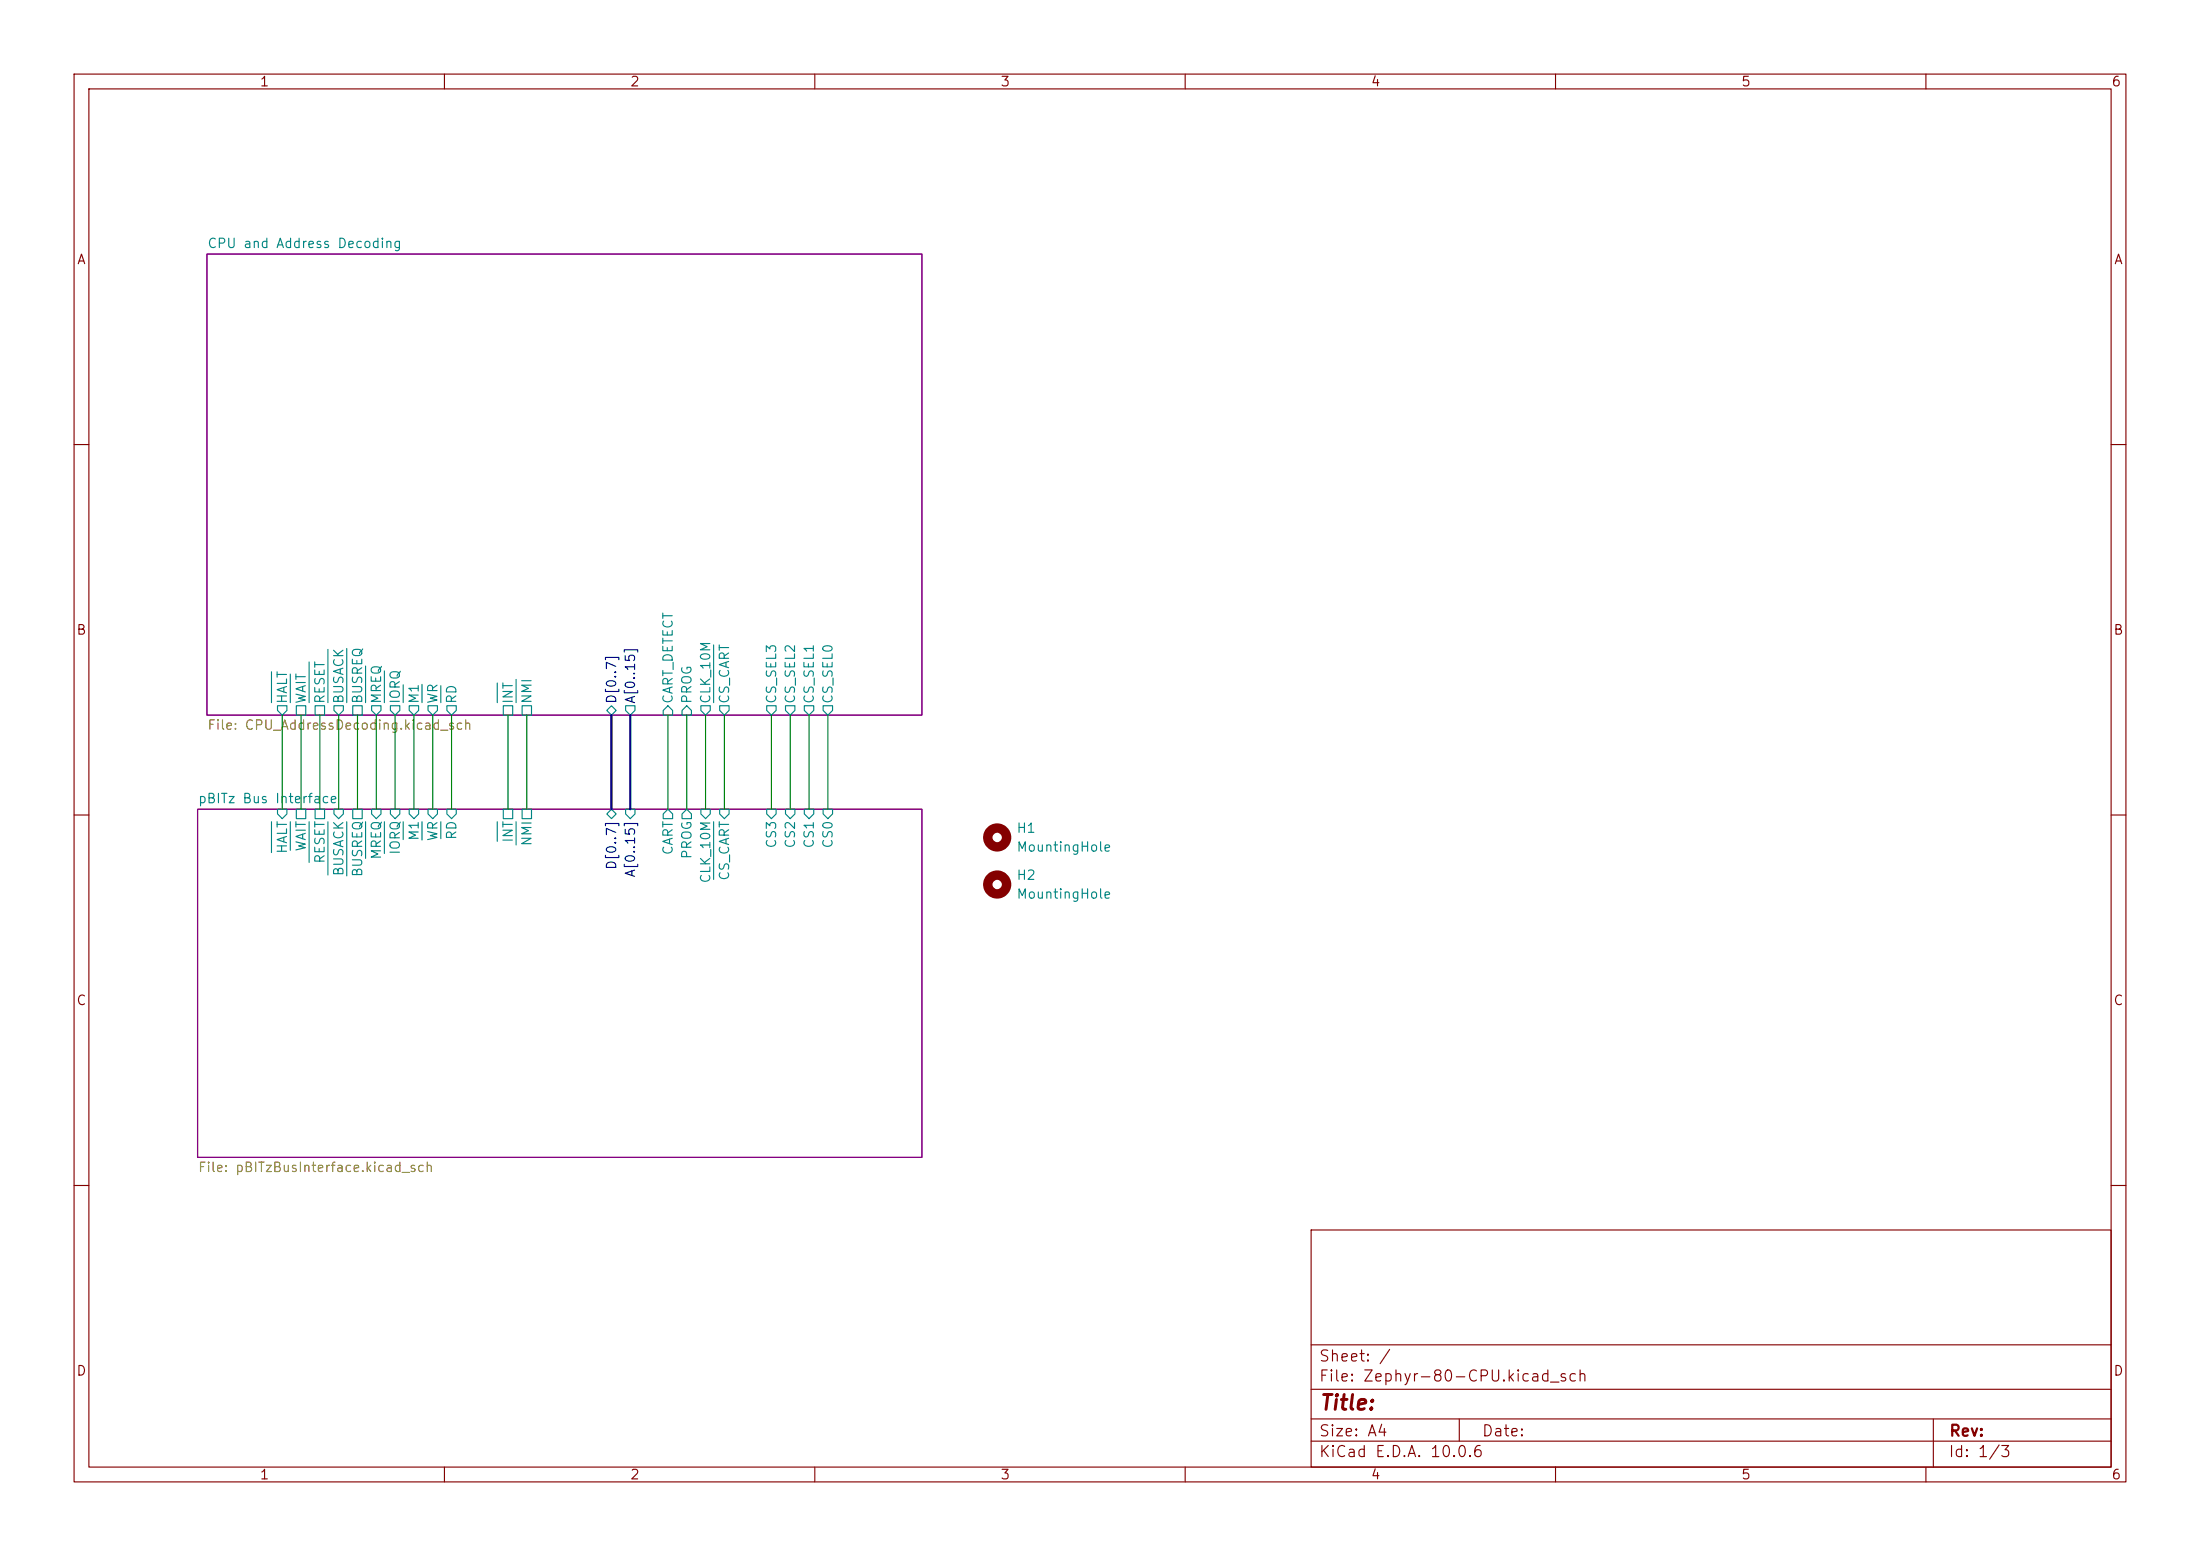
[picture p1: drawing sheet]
(kicad_sch
 (version 20260306)
 (generator "eeschema")
 (generator_version "10.0")
 (paper "A4")
 (lib_symbols
  (symbol "Mechanical:MountingHole"
   (pin_names
    (offset 1.016)) (exclude_from_sim no) (in_bom no) (on_board yes)
   (in_pos_files yes)
   (duplicate_pin_numbers_are_jumpers no)
   (property "Reference" "H" (at 0 5.08 0) (show_name no) (do_not_autoplace no) (effects (font (size 1.27 1.27))))
   (property "Value" "MountingHole" (at 0 3.175 0) (show_name no) (do_not_autoplace no) (effects (font (size 1.27 1.27))))
   (property "Footprint" "" (at 0 0 0) (show_name no) (do_not_autoplace no) (hide yes) (effects (font (size 1.27 1.27))))
   (property "Datasheet" "" (at 0 0 0) (show_name no) (do_not_autoplace no) (hide yes) (effects (font (size 1.27 1.27))))
   (property "Description" "Mounting Hole without connection" (at 0 0 0) (show_name no) (do_not_autoplace no) (hide yes) (effects (font (size 1.27 1.27))))
   (symbol "MountingHole_0_1"
    (circle (center 0 0) (radius 1.27) (stroke (width 1.27) (type default)) (fill (type none))))
   (embedded_fonts no)))
 (wire
  (pts (xy 43.18 96.52) (xy 43.18 109.22))
  (stroke (width 0) (type default)))
 (wire
  (pts (xy 60.96 96.52) (xy 60.96 109.22))
  (stroke (width 0) (type default)))
 (wire
  (pts (xy 55.88 96.52) (xy 55.88 109.22))
  (stroke (width 0) (type default)))
 (wire
  (pts (xy 50.8 96.52) (xy 50.8 109.22))
  (stroke (width 0) (type default)))
 (wire
  (pts (xy 97.79 96.52) (xy 97.79 109.22))
  (stroke (width 0) (type default)))
 (wire
  (pts (xy 68.58 96.52) (xy 68.58 109.22))
  (stroke (width 0) (type default)))
 (bus
  (pts (xy 85.09 96.52) (xy 85.09 109.22))
  (stroke (width 0) (type default)))
 (wire
  (pts (xy 71.12 96.52) (xy 71.12 109.22))
  (stroke (width 0) (type default)))
 (wire
  (pts (xy 48.26 96.52) (xy 48.26 109.22))
  (stroke (width 0) (type default)))
 (wire
  (pts (xy 40.64 96.52) (xy 40.64 109.22))
  (stroke (width 0) (type default)))
 (wire
  (pts (xy 90.17 96.52) (xy 90.17 109.22))
  (stroke (width 0) (type default)))
 (wire
  (pts (xy 111.76 96.52) (xy 111.76 109.22))
  (stroke (width 0) (type default)))
 (wire
  (pts (xy 104.14 96.52) (xy 104.14 109.22))
  (stroke (width 0) (type default)))
 (wire
  (pts (xy 38.1 96.52) (xy 38.1 109.22))
  (stroke (width 0) (type default)))
 (wire
  (pts (xy 106.68 96.52) (xy 106.68 109.22))
  (stroke (width 0) (type default)))
 (wire
  (pts (xy 95.25 96.52) (xy 95.25 109.22))
  (stroke (width 0) (type default)))
 (wire
  (pts (xy 53.34 96.52) (xy 53.34 109.22))
  (stroke (width 0) (type default)))
 (wire
  (pts (xy 58.42 96.52) (xy 58.42 109.22))
  (stroke (width 0) (type default)))
 (bus
  (pts (xy 82.55 96.52) (xy 82.55 109.22))
  (stroke (width 0) (type default)))
 (wire
  (pts (xy 109.22 96.52) (xy 109.22 109.22))
  (stroke (width 0) (type default)))
 (wire
  (pts (xy 92.71 96.52) (xy 92.71 109.22))
  (stroke (width 0) (type default)))
 (wire
  (pts (xy 45.72 96.52) (xy 45.72 109.22))
  (stroke (width 0) (type default)))
 (symbol
  (lib_id "Mechanical:MountingHole")
  (at 134.62 119.38 0)
  (unit 1)
  (body_style 1)
  (exclude_from_sim no)
  (in_bom no)
  (on_board yes)
  (in_pos_files yes)
  (dnp no)
  (fields_autoplaced yes)
  (property "Reference" "H2" (at 137.16 118.1099 0) (show_name no) (do_not_autoplace no) (effects (font (size 1.27 1.27)) (justify left)))
  (property "Value" "MountingHole" (at 137.16 120.6499 0) (show_name no) (do_not_autoplace no) (effects (font (size 1.27 1.27)) (justify left)))
  (property "Footprint" "MountingHole:MountingHole_2.2mm_M2" (at 134.62 119.38 0) (hide yes) (show_name no) (do_not_autoplace no) (effects (font (size 1.27 1.27))))
  (property "Datasheet" "" (at 134.62 119.38 0) (hide yes) (show_name no) (do_not_autoplace no) (effects (font (size 1.27 1.27))))
  (property "Description" "Mounting Hole without connection" (at 134.62 119.38 0) (hide yes) (show_name no) (do_not_autoplace no) (effects (font (size 1.27 1.27)))))
 (symbol
  (lib_id "Mechanical:MountingHole")
  (at 134.62 113.03 0)
  (unit 1)
  (body_style 1)
  (exclude_from_sim no)
  (in_bom no)
  (on_board yes)
  (in_pos_files yes)
  (dnp no)
  (fields_autoplaced yes)
  (property "Reference" "H1" (at 137.16 111.7599 0) (show_name no) (do_not_autoplace no) (effects (font (size 1.27 1.27)) (justify left)))
  (property "Value" "MountingHole" (at 137.16 114.2999 0) (show_name no) (do_not_autoplace no) (effects (font (size 1.27 1.27)) (justify left)))
  (property "Footprint" "MountingHole:MountingHole_2.2mm_M2" (at 134.62 113.03 0) (hide yes) (show_name no) (do_not_autoplace no) (effects (font (size 1.27 1.27))))
  (property "Datasheet" "" (at 134.62 113.03 0) (hide yes) (show_name no) (do_not_autoplace no) (effects (font (size 1.27 1.27))))
  (property "Description" "Mounting Hole without connection" (at 134.62 113.03 0) (hide yes) (show_name no) (do_not_autoplace no) (effects (font (size 1.27 1.27)))))
 (sheet
  (at 27.94 34.29)
  (size 96.52 62.23)
  (exclude_from_sim no)
  (in_bom yes)
  (on_board yes)
  (dnp no)
  (fields_autoplaced yes)
  (stroke (width 0.1524) (type solid))
  (fill (color 0 0 0 0))
  (property "Sheetname" "CPU and Address Decoding" (at 27.94 33.5784 0) (show_name no) (do_not_autoplace no) (effects (font (size 1.27 1.27)) (justify left bottom)))
  (property "Sheetfile" "CPU_AddressDecoding.kicad_sch" (at 27.94 97.1046 0) (show_name no) (do_not_autoplace no) (effects (font (size 1.27 1.27)) (justify left top)))
  (pin "~{IORQ}" output (at 53.34 96.52 270) (effects (font (size 1.27 1.27)) (justify left)))
  (pin "~{INT}" passive (at 68.58 96.52 270) (effects (font (size 1.27 1.27)) (justify left)))
  (pin "CS_SEL2" output (at 106.68 96.52 270) (effects (font (size 1.27 1.27)) (justify left)))
  (pin "CART_DETECT" input (at 90.17 96.52 270) (effects (font (size 1.27 1.27)) (justify left)))
  (pin "D[0..7]" bidirectional (at 82.55 96.52 270) (effects (font (size 1.27 1.27)) (justify left)))
  (pin "PROG" input (at 92.71 96.52 270) (effects (font (size 1.27 1.27)) (justify left)))
  (pin "A[0..15]" output (at 85.09 96.52 270) (effects (font (size 1.27 1.27)) (justify left)))
  (pin "~{RD}" output (at 60.96 96.52 270) (effects (font (size 1.27 1.27)) (justify left)))
  (pin "~{HALT}" output (at 38.1 96.52 270) (effects (font (size 1.27 1.27)) (justify left)))
  (pin "~{NMI}" passive (at 71.12 96.52 270) (effects (font (size 1.27 1.27)) (justify left)))
  (pin "~{MREQ}" output (at 50.8 96.52 270) (effects (font (size 1.27 1.27)) (justify left)))
  (pin "~{WR}" output (at 58.42 96.52 270) (effects (font (size 1.27 1.27)) (justify left)))
  (pin "~{BUSACK}" output (at 45.72 96.52 270) (effects (font (size 1.27 1.27)) (justify left)))
  (pin "~{M1}" output (at 55.88 96.52 270) (effects (font (size 1.27 1.27)) (justify left)))
  (pin "CS_SEL1" output (at 109.22 96.52 270) (effects (font (size 1.27 1.27)) (justify left)))
  (pin "~{WAIT}" passive (at 40.64 96.52 270) (effects (font (size 1.27 1.27)) (justify left)))
  (pin "~{BUSREQ}" passive (at 48.26 96.52 270) (effects (font (size 1.27 1.27)) (justify left)))
  (pin "CS_SEL0" output (at 111.76 96.52 270) (effects (font (size 1.27 1.27)) (justify left)))
  (pin "CLK_10M" output (at 95.25 96.52 270) (effects (font (size 1.27 1.27)) (justify left)))
  (pin "~{CS_CART}" output (at 97.79 96.52 270) (effects (font (size 1.27 1.27)) (justify left)))
  (pin "~{RESET}" passive (at 43.18 96.52 270) (effects (font (size 1.27 1.27)) (justify left)))
  (pin "CS_SEL3" output (at 104.14 96.52 270) (effects (font (size 1.27 1.27)) (justify left))))
 (sheet
  (at 26.67 109.22)
  (size 97.79 46.99)
  (exclude_from_sim no)
  (in_bom yes)
  (on_board yes)
  (dnp no)
  (fields_autoplaced yes)
  (stroke (width 0.1524) (type solid))
  (fill (color 0 0 0 0))
  (property "Sheetname" "pBITz Bus Interface" (at 26.67 108.5084 0) (show_name no) (do_not_autoplace no) (effects (font (size 1.27 1.27)) (justify left bottom)))
  (property "Sheetfile" "pBITzBusInterface.kicad_sch" (at 26.67 156.7946 0) (show_name no) (do_not_autoplace no) (effects (font (size 1.27 1.27)) (justify left top)))
  (pin "~{WAIT}" passive (at 40.64 109.22 90) (effects (font (size 1.27 1.27)) (justify right)))
  (pin "CS0" input (at 111.76 109.22 90) (effects (font (size 1.27 1.27)) (justify right)))
  (pin "~{INT}" passive (at 68.58 109.22 90) (effects (font (size 1.27 1.27)) (justify right)))
  (pin "~{RD}" input (at 60.96 109.22 90) (effects (font (size 1.27 1.27)) (justify right)))
  (pin "CART" output (at 90.17 109.22 90) (effects (font (size 1.27 1.27)) (justify right)))
  (pin "CS1" input (at 109.22 109.22 90) (effects (font (size 1.27 1.27)) (justify right)))
  (pin "~{M1}" input (at 55.88 109.22 90) (effects (font (size 1.27 1.27)) (justify right)))
  (pin "CS2" input (at 106.68 109.22 90) (effects (font (size 1.27 1.27)) (justify right)))
  (pin "A[0..15]" input (at 85.09 109.22 90) (effects (font (size 1.27 1.27)) (justify right)))
  (pin "~{WR}" input (at 58.42 109.22 90) (effects (font (size 1.27 1.27)) (justify right)))
  (pin "D[0..7]" bidirectional (at 82.55 109.22 90) (effects (font (size 1.27 1.27)) (justify right)))
  (pin "~{HALT}" input (at 38.1 109.22 90) (effects (font (size 1.27 1.27)) (justify right)))
  (pin "~{IORQ}" input (at 53.34 109.22 90) (effects (font (size 1.27 1.27)) (justify right)))
  (pin "~{BUSACK}" input (at 45.72 109.22 90) (effects (font (size 1.27 1.27)) (justify right)))
  (pin "~{BUSREQ}" passive (at 48.26 109.22 90) (effects (font (size 1.27 1.27)) (justify right)))
  (pin "PROG" output (at 92.71 109.22 90) (effects (font (size 1.27 1.27)) (justify right)))
  (pin "CLK_10M" input (at 95.25 109.22 90) (effects (font (size 1.27 1.27)) (justify right)))
  (pin "~{MREQ}" input (at 50.8 109.22 90) (effects (font (size 1.27 1.27)) (justify right)))
  (pin "~{NMI}" passive (at 71.12 109.22 90) (effects (font (size 1.27 1.27)) (justify right)))
  (pin "~{CS_CART}" input (at 97.79 109.22 90) (effects (font (size 1.27 1.27)) (justify right)))
  (pin "~{RESET}" passive (at 43.18 109.22 90) (effects (font (size 1.27 1.27)) (justify right)))
  (pin "CS3" input (at 104.14 109.22 90) (effects (font (size 1.27 1.27)) (justify right))))
 (sheet_instances
  (path ""
   (page "1")))
 (embedded_fonts no))
